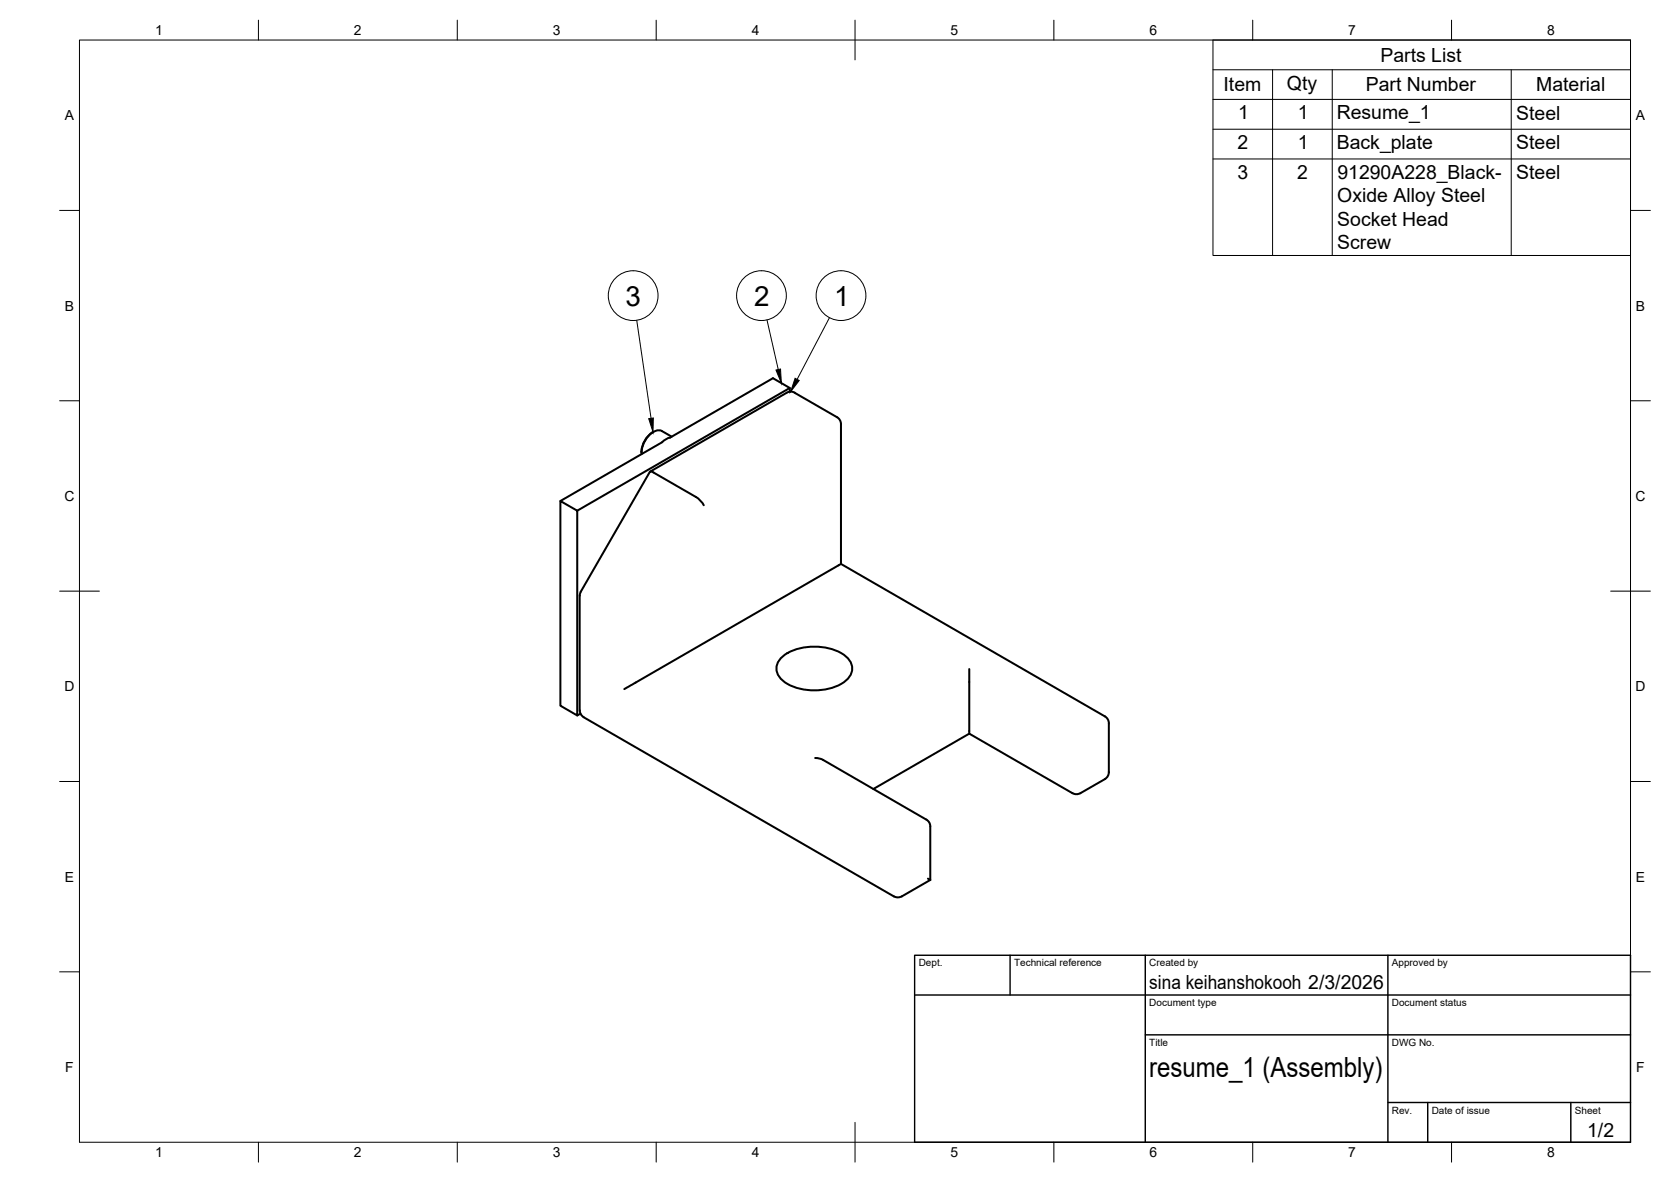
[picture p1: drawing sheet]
<svg xmlns="http://www.w3.org/2000/svg" width="420mm" height="297mm" viewBox="0 0 420 297" stroke-linecap="round" stroke-linejoin="round" font-family="sans-serif">
<!-- layer: Visible -->
<g fill="none" stroke="#000" stroke-width=".51">
<path d="M198.6 97.5v.9M163.4 118.6l-17.4 30.1M163.4 118.6l.3-.1 .6 .2 10.6 6.2 1.2 .9 .9 1.2M164.3 108.5a6.1 6.1 0 0 0-3 5.2M166.4 108.3l2.5 1.4M166.4 108.3a3.4 3.4 0 0 0-3.9 1.9l-.9 2-.3 1.9M168.5 110l25.9-15 4.2 2.5-53.5 30.8M168.5 110l-.8 .2-1.2 .9-25.6 14.8M211.5 106.6l-.2-.8-.8-1-10.7-6.1-.8-.3-.8 .1-34.7 20M211.5 106.6v35.1l66.3 38.3M140.9 125.9l4.2 2.4v51.5l-4.2-2.5zM146 148.7l-.2 1v28.8l.1 .8 .5 .7 78.3 45.3"/>
<path d="M211.5 141.7l-54.5 31.5M145.9 179.4l-.8 .4M196.4 165.4a13.3 13.3 0 0 1 11.9-2.5 8 8 0 0 1 5.8 4 4.1 4.1 0 0 1-2.6 5 14.6 14.6 0 0 1-14.4-.6 3.7 3.7 0 0 1-.7-5.9zM243.7 168.1v16.3M205 190.5l1.2 .2 .8 .3M207 191l25.9 15 .6 .5 .4 1.2v13.4M243.7 184.4l26.4 15.1 .8 .1 .8-.3 6.1-3.5M243.7 184.4l-24.1 13.9M277.8 180l.8 .9 .2 .9M278.8 181.8v12.3l-.4 1.1-.6 .6M224.8 225.2l.7 .3 1.3-.3M233.3 220.8l.6 .3"/>
<path d="M233.9 221.1l-7.1 4.2"/>
</g>
<!-- layer: BORDER -->
<g fill="none" stroke="#000" stroke-width=".25">
<path d="M20 10.1h390v276.9h-390zM65 5.1v5M115 5.1v5M165 5.1v5M215 5.1v10M265 5.1v5M315 5.1v5M365 5.1v5M15 52.9h5M410 52.9h5M15 100.7h5M410 100.7h5"/>
<path d="M15 148.6h10M405 148.6h10M15 196.4h5M410 196.4h5M15 244.2h5M410 244.2h5M65 287v5M115 287v5M165 287v5M215 282.1v9.9M265 287v5M315 287v5"/>
<path d="M365 287v5"/>
</g>
<!-- layer: TITLEBLOCK -->
<path d="M230 240.1h180v46.9h-180zM230 250h180M254 240.1v9.9M288 240.1v46.9M349 240.1v46.9M288 260.1h122M349 277.1h61M359 277.1v9.9M395 277.1v9.9" fill="none" stroke="#000" stroke-width=".36"/>
<!-- layer: Parts Lists -->
<path d="M305 10.1h105v54.1h-105zM305 17.5h105M320 17.5v46.7M335 17.5v46.7M380 17.5v46.7M305 25h105M305 32.5h105M305 39.9h105" fill="none" stroke="#000" stroke-width=".25"/>
<!-- layer: Balloons -->
<g fill="none" stroke="#000" stroke-width=".25">
<circle cx="159.2" cy="74.3" r="6.3"/>
<circle cx="191.5" cy="74.3" r="6.3"/>
<circle cx="211.5" cy="74.3" r="6.3"/>
</g>
<!-- layer: 0 -->
<path d="M195.1 93l1.2-.3 .2 3.6zM199.9 95.1l1.1 .5-2.2 2.8zM163.1 105.2l1.2-.2-.1 3.6z" fill="#000" stroke="#000" stroke-width=".25"/>
<path d="M208.6 79.8l-8.2 15.5M160.1 80.5l3.6 24.6M192.8 80.4l2.9 12.5" fill="none" stroke="#000" stroke-width=".25"/>
<g font-size="7">
<text x="157.3" y="76.8">3</text>
<text x="189.6" y="76.8">2</text>
<text x="209.8" y="76.8">1</text>
<text x="289" y="270.6">resume_1 (Assembly)</text>
</g>
<g font-size="4.9">
<text x="347.1" y="15.5">Parts List</text>
<text x="307.7" y="23">Item</text>
<text x="323.6" y="22.5">Qty</text>
<text x="343.4" y="23">Part Number</text>
<text x="386.3" y="23">Material</text>
<text x="311.3" y="29.9">1</text>
<text x="326.3" y="29.9">1</text>
<text x="336.1" y="30">Resume_1</text>
<text x="381.3" y="30">Steel</text>
<text x="311.2" y="37.4">2</text>
<text x="326.3" y="37.4">1</text>
<text x="336.1" y="37.5">Back_plate</text>
<text x="381.3" y="37.5">Steel</text>
<text x="311.1" y="44.9">3</text>
<text x="326.2" y="44.9">2</text>
<text x="336.3" y="45">91290A228_Black-</text>
<text x="381.3" y="45">Steel</text>
<text x="336.3" y="50.8">Oxide Alloy Steel</text>
<text x="336.3" y="56.8">Socket Head</text>
<text x="336.3" y="62.6">Screw</text>
<text x="289" y="248.5">sina keihanshokooh 2/3/2026</text>
<text x="399.1" y="285.7">1/2</text>
</g>
<g font-size="3.5">
<text x="39" y="8.8">1</text>
<text x="89" y="8.8">2</text>
<text x="139" y="8.8">3</text>
<text x="189" y="8.8">4</text>
<text x="239" y="8.8">5</text>
<text x="289" y="8.8">6</text>
<text x="339" y="8.8">7</text>
<text x="389" y="8.8">8</text>
<text x="16.3" y="30.2">A</text>
<text x="411.3" y="30.2">A</text>
<text x="16.3" y="78">B</text>
<text x="411.3" y="78">B</text>
<text x="16.2" y="125.9">C</text>
<text x="411.2" y="125.9">C</text>
<text x="16.2" y="173.7">D</text>
<text x="411.2" y="173.7">D</text>
<text x="16.3" y="221.6">E</text>
<text x="411.3" y="221.6">E</text>
<text x="16.4" y="269.4">F</text>
<text x="411.4" y="269.4">F</text>
<text x="39" y="290.8">1</text>
<text x="89" y="290.8">2</text>
<text x="139" y="290.8">3</text>
<text x="189" y="290.8">4</text>
<text x="239" y="290.8">5</text>
<text x="289" y="290.8">6</text>
<text x="339" y="290.8">7</text>
<text x="389" y="290.8">8</text>
</g>
<g font-size="2.5">
<text x="231" y="242.9">Dept.</text>
<text x="255" y="242.9">Technical reference</text>
<text x="289" y="242.9">Created by</text>
<text x="350" y="242.9">Approved by</text>
<text x="289" y="252.8">Document type</text>
<text x="350" y="252.8">Document status</text>
<text x="289" y="262.9">Title</text>
<text x="350" y="262.9">DWG No.</text>
<text x="350" y="279.9">Rev.</text>
<text x="360" y="279.9">Date of issue</text>
<text x="396" y="279.9">Sheet</text>
</g>
</svg>
